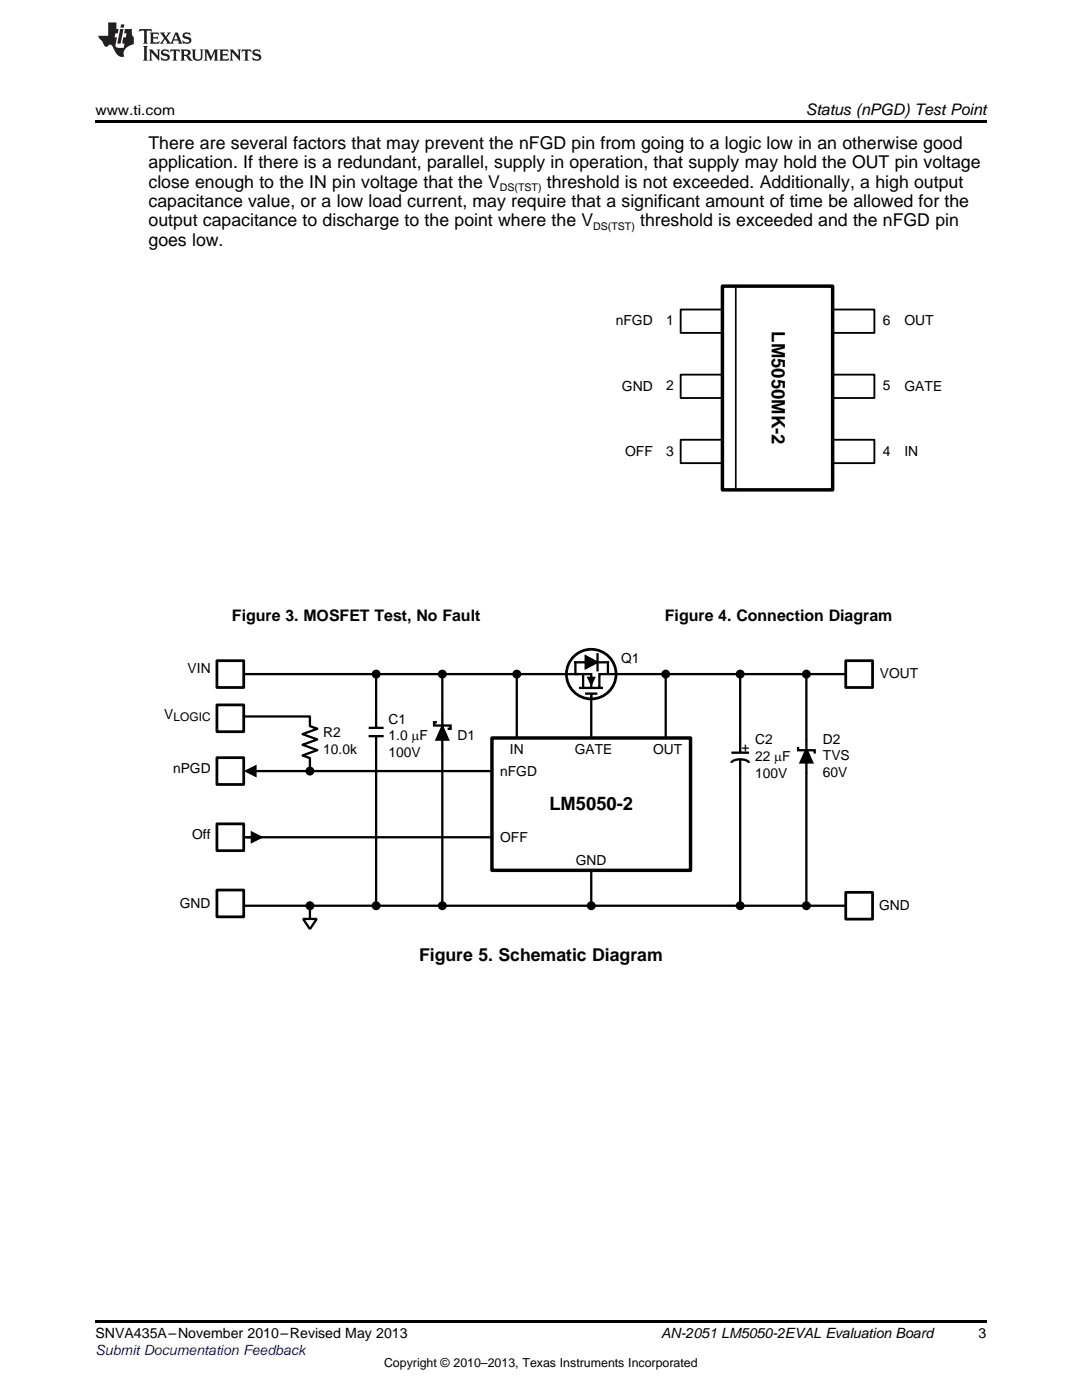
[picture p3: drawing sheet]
<svg xmlns="http://www.w3.org/2000/svg" width="216mm" height="279mm" viewBox="0 0 216 279" stroke-linecap="round" stroke-linejoin="round" font-family="sans-serif">
<path d="M19 263.5h177.8v.6h-177.8z" fill="#000"/>
<path d="M118 138.8v8.9M45.5 167.1h67.5" fill="none" stroke="#000" stroke-width=".46"/>
<path d="M98.2 147.3h39.6v26.4h-39.6z" fill-rule="evenodd" fill="#fff"/>
<path d="M98.2 147.3h39.6v26.4h-39.6z" fill="none" stroke="#000" stroke-width=".69"/>
<path d="M60.5 183.4h2.7l-1.4 2zM61.8 180.8v2.6" fill="none" stroke="#000" stroke-width=".46"/>
<path d="M43.3 164.4h5.3v5.4h-5.3z" fill-rule="evenodd" fill="#fff"/>
<path d="M43.3 164.4h5.3v5.4h-5.3z" fill="none" stroke="#000" stroke-width=".55"/>
<path d="M47 180.8h123.8" fill="none" stroke="#000" stroke-width=".46"/>
<path d="M168.8 178.1h5.3v5.3h-5.3z" fill-rule="evenodd" fill="#fff"/>
<path d="M168.8 178.1h5.3v5.3h-5.3z" fill="none" stroke="#000" stroke-width=".55"/>
<g fill="#000">
<path d="M50 165.8l2.6 1.3-2.6 1.3z"/>
<circle cx="118" cy="180.8" r=".66"/>
</g>
<g fill="none" stroke="#000" stroke-width=".46">
<path d="M49.3 167.1h1"/>
<circle cx="118" cy="180.8" r=".66"/>
</g>
<path d="M43.3 177.6h5.3v5.4h-5.3z" fill-rule="evenodd" fill="#fff"/>
<path d="M43.3 177.6h5.3v5.4h-5.3z" fill="none" stroke="#000" stroke-width=".55"/>
<path d="M121.3 134.5h48.8" fill="none" stroke="#000" stroke-width=".46"/>
<path d="M168.8 131.9h5.3v5.3h-5.3z" fill-rule="evenodd" fill="#fff"/>
<path d="M168.8 131.9h5.3v5.3h-5.3z" fill="none" stroke="#000" stroke-width=".55"/>
<g fill="none" stroke="#000" stroke-width=".46">
<path d="M47 134.5h68.3M103.1 134.2v12.9M132.8 134.5v12.6M118 173.7v6.6"/>
<circle cx="103.1" cy="134.5" r=".66"/>
<circle cx="132.8" cy="134.5" r=".66"/>
</g>
<g fill="#000">
<circle cx="103.1" cy="134.5" r=".66"/>
<circle cx="132.8" cy="134.5" r=".66"/>
</g>
<path d="M43.3 151.2h5.3v5.4h-5.3z" fill-rule="evenodd" fill="#fff"/>
<path d="M43.3 151.2h5.3v5.4h-5.3z" fill="none" stroke="#000" stroke-width=".55"/>
<path d="M43.3 140.7h5.3v5.3h-5.3z" fill-rule="evenodd" fill="#fff"/>
<g fill="none" stroke="#000" stroke-width=".55">
<path d="M43.3 140.7h5.3v5.3h-5.3z"/>
<circle cx="118" cy="134.5" r="5"/>
</g>
<g fill="none" stroke="#000" stroke-width=".46">
<path d="M75 134.1v11.2M88.3 134.1v46.2M114.7 134.5h1.7v2.6M115.5 137.3h4.8M116.4 134.5h1.6v2.8M116.8 138.4h2.4M116.9 131l2.1 1.1-2.1 1.2zM116.9 132.2h-2.1v2.2M117.4 135.3h1.1l-.5 1.2zM118 138.6v.8M118.9 132.1l-2-1v2.2l2-1M119.2 130.6v1.5"/>
<path d="M119.2 132.3v1.5M119.4 132.2h1.9v2.2M121.2 134.5h-1.6v2.6M147.7 134.5v15.7M160.9 134.5v13.2M48.6 143h13.2v1.9l1.5 .5-2.9 1.1 2.9 1.1-2.9 1 2.9 1.1-2.9 1.1 1.4 .5v2.6M50.9 153.9h47.3M73.5 146.9h3.1M73.6 145.3h2.9M75 147.1v33.2M87.2 144.1h-.6v.7h3.3v.7h-.6M88.3 145l1.1 2.6h-2.3z"/>
<path d="M145.9 152.2a2.36 2.36 0 0 1 2.8-.5l.6 .3 .2 .2M145.9 150.2h3.6M147.7 151.5v29.3M159.3 149.1v.6h3.3v.7M160.9 154.3v26.5M160.9 149.5l1.2 2.7h-2.4zM160.9 147.7v6.6"/>
<circle cx="75" cy="134.5" r=".66"/>
<circle cx="88.3" cy="134.5" r=".66"/>
<circle cx="147.7" cy="134.5" r=".66"/>
<circle cx="160.9" cy="134.5" r=".66"/>
<circle cx="61.8" cy="153.9" r=".66"/>
<circle cx="61.8" cy="180.8" r=".66"/>
<circle cx="75" cy="180.8" r=".66"/>
<circle cx="88.3" cy="180.8" r=".66"/>
<circle cx="147.7" cy="180.8" r=".66"/>
<circle cx="160.9" cy="180.8" r=".66"/>
</g>
<g fill="#000">
<path d="M117.4 135.3h1.1l-.5 1.2zM48.6 153.9l2.6-1.3v2.6zM88.3 145l1.1 2.6h-2.3zM160.9 149.5l1.2 2.7h-2.4z"/>
<path d="M116.9 131l2.1 1.1-2.1 1.2z" fill-rule="evenodd"/>
<circle cx="75" cy="134.5" r=".66"/>
<circle cx="88.3" cy="134.5" r=".66"/>
<circle cx="147.7" cy="134.5" r=".66"/>
<circle cx="160.9" cy="134.5" r=".66"/>
<circle cx="61.8" cy="153.9" r=".66"/>
<circle cx="61.8" cy="180.8" r=".66"/>
<circle cx="75" cy="180.8" r=".66"/>
<circle cx="88.3" cy="180.8" r=".66"/>
<circle cx="147.7" cy="180.8" r=".66"/>
<circle cx="160.9" cy="180.8" r=".66"/>
</g>
<path d="M43.3 131.9h5.3v5.3h-5.3z" fill-rule="evenodd" fill="#fff"/>
<path d="M43.3 131.9h5.3v5.3h-5.3z" fill="none" stroke="#000" stroke-width=".55"/>
<path d="M135.8 87.8h38.7v4.6h-38.7z" fill-rule="evenodd" fill="#fff"/>
<path d="M135.8 87.8h38.7v4.6h-38.7z" fill="none" stroke="#000" stroke-width=".37"/>
<path d="M135.8 74.8h38.7v4.6h-38.7z" fill-rule="evenodd" fill="#fff"/>
<path d="M135.8 74.8h38.7v4.6h-38.7z" fill="none" stroke="#000" stroke-width=".37"/>
<path d="M135.8 61.8h38.7v4.6h-38.7z" fill-rule="evenodd" fill="#fff"/>
<path d="M135.8 61.8h38.7v4.6h-38.7z" fill="none" stroke="#000" stroke-width=".37"/>
<path d="M144.2 57.1h21.9v40.7h-21.9z" fill-rule="evenodd" fill="#fff"/>
<path d="M144.2 57.1h21.9v40.7h-21.9z" fill="none" stroke="#000" stroke-width=".69"/>
<path d="M146.8 57.1v40.7" fill="none" stroke="#000" stroke-width=".33"/>
<path d="M19 24h177.8v.6h-177.8z" fill="#000"/>
<g fill="#231f20">
<path d="M27.8 5.8l-.1 .6 .5-.3h.5l.1 .2v2.1l-.3 .3h1l-.2-.3v-2.1v-.2h.6l.4 .3-.1-.6zM29.9 6.5l.2 .4v1.5l-.2 .3h1.8l.1-.5a1.04 1.04 0 0 1-1.2 .1v-.6h.5l.4 .2v-.7l-.4 .2h-.5v-.6h.8l.3 .2-.1-.5zM31.9 6.5l.9 1.1-1 1.1h.9l-.2-.2 .4-.7 .5 .7-.2 .2h1.5l-.2-.2 .1-.4h.9l.2 .4-.2 .2h.9l-.2-.3-.7-1.9h-.5l-.9 2.1-.8-1.1 .8-1h-.8l.2 .3-.4 .5-.4-.6 .2-.2zM35.1 6.9l.4 .9h-.8zM36.6 6.6a.63 .63 0 0 0-.2 .7 .63 .63 0 0 0 .6 .4l.6 .2 .2 .2a.75 .75 0 0 1-.8 .4 .75 .75 0 0 1-.6-.5l.1 .7 .2-.1a1.11 1.11 0 0 0 1.5-.5 1.13 1.13 0 0 0-1.3-.9v-.3a1.04 1.04 0 0 1 1.1 .2l-.1-.6-.2 .1-.5-.1zM28.5 9.2l.3 .3v2.2l-.3 .4h1l-.2-.4v-2.2l.2-.3zM29.7 9.9l.2 .3v1.5l-.2 .4h.7l-.2-.4v-1.3l1.6 1.7v-1.9l.2-.3h-.7l.2 .3v.9l-1.1-1.2zM32.3 10a.62 .62 0 0 0-.2 .7 .62 .62 0 0 0 .6 .4l.6 .2 .2 .2a.76 .76 0 0 1-.8 .4 .76 .76 0 0 1-.6-.5l.1 .7 .2-.1a1.11 1.11 0 0 0 1.5-.6 1.13 1.13 0 0 0-1.3-.8v-.3a1.04 1.04 0 0 1 1.1 .1l-.1-.5-.2 .1-.5-.2zM34 9.9l-.1 .6a.61 .61 0 0 1 .7-.3l.1 1.5-.3 .4h1l-.3-.4 .1-1.5a.63 .63 0 0 1 .7 .3l-.1-.6zM36 9.9l.2 .3v1.5l-.2 .4h.9l-.2-.2v-.7l.6 .2a.76 .76 0 0 0 1.1 .6l-1-.9a.58 .58 0 0 0 .6-.6 .58 .58 0 0 0-.5-.6zM36.7 10.2l.1-.1a.45 .45 0 0 1 .6 .1 .45 .45 0 0 1 .1 .5l-.8 .2zM38.2 9.9l.2 .2a2.17 2.17 0 0 0 .4 1.9 .99 .99 0 0 0 1.6-.7v-1.1l.2-.3h-.7l.1 .2a1.92 1.92 0 0 1-.1 1.7 .6 .6 0 0 1-1-.5v-1.1l.2-.3zM40.7 9.9l.2 .3v1.5l-.2 .4h.7l-.2-.4v-1.4l.8 1.8 .9-1.8v1.4l-.2 .4h.9l-.3-.4v-1.5l.3-.3h-.8l-.6 1.4-.7-1.4zM43.7 9.9l.3 .3v1.5l-.3 .4h1.9l.1-.6a1.04 1.04 0 0 1-1.3 .2v-.6h.6l.4 .1v-.6l-.4 .2h-.6l.1-.6h.7l.4 .2-.1-.5zM45.8 9.9l.2 .3v1.5l-.2 .4h.8l-.3-.4v-1.3l1.6 1.7v-1.9l.2-.3h-.7l.2 .3v.9l-1.1-1.2zM48.3 9.9l-.1 .6a.61 .61 0 0 1 .7-.3v1.5l-.2 .4h.9l-.2-.4v-1.5a.63 .63 0 0 1 .8 .3l-.1-.6zM50.6 10a.62 .62 0 0 0-.2 .7 .62 .62 0 0 0 .6 .4l.6 .2 .1 .2a.76 .76 0 0 1-.7 .4 .76 .76 0 0 1-.6-.5l.1 .7 .1-.1a1.11 1.11 0 0 0 1.5-.6 1.13 1.13 0 0 0-1.2-.8l-.1-.3a1.04 1.04 0 0 1 1.2 .1l-.2-.5-.1 .1-.5-.2z"/>
<path d="M21.6 4.5v2.6h-2l.1 .4 .8 .9a.91 .91 0 0 0 .9 .9 .56 .56 0 0 1 .5-.4 .56 .56 0 0 1 .5 .3l.4 .8a1.53 1.53 0 0 0 2 1.3 1.54 1.54 0 0 1 1-2.1l.9-.4-.1-1.4a1.52 1.52 0 0 1-.3-1.6h-1.4l-.1 .9h.5l-.2 .8h-.5l-.2 .9v.2l.4 .1-.1 .9a1.93 1.93 0 0 1-1.6-.3l.2-1.8h-.4l.1-.8h.5l.2-.9h-.5v-1.3zM24 5.8l-.6 2.9h.7l.5-2.9zM24.2 4.9l-.2 .6h.7l.1-.6z"/>
</g>
<g font-size="3.7">
<text x="154" y="66.1" transform="rotate(90 154 66.1)">LM5050MK-2</text>
<text x="109.6" y="161.7">LM5050-2</text>
</g>
<g font-size="3.5">
<text x="29.6" y="29.7">There are several factors that may prevent the nFGD pin from going to a logic low in an otherwise good</text>
<text x="29.6" y="33.5">application. If there is a redundant, parallel, supply in operation, that supply may hold the OUT pin voltage</text>
<text x="29.6" y="37.4">close enough to the IN pin voltage that the V</text>
<text x="29.6" y="41.3">capacitance value, or a low load current, may require that a significant amount of time be allowed for the</text>
<text x="109.1" y="37.4">threshold is not exceeded. Additionally, a high output</text>
<text x="29.6" y="45.2">output capacitance to discharge to the point where the V</text>
<text x="127.7" y="45.2">threshold is exceeded and the nFGD pin</text>
<text x="29.6" y="49.1">goes low.</text>
<text x="83.6" y="191.8">Figure 5. Schematic Diagram</text>
</g>
<g font-size="3.2">
<text x="160.8" y="23">Status (nPGD) Test Point</text>
<text x="46.3" y="123.9">Figure 3. MOSFET Test, No Fault</text>
<text x="132.7" y="123.9">Figure 4. Connection Diagram</text>
</g>
<g font-size="2.8">
<text x="19" y="23">www.ti.com</text>
<text x="122.9" y="64.9">nFGD</text>
<text x="132.9" y="64.9">1</text>
<text x="176.1" y="64.9">6</text>
<text x="180.5" y="64.9">OUT</text>
<text x="124.1" y="78">GND</text>
<text x="132.9" y="77.9">2</text>
<text x="176.1" y="77.9">5</text>
<text x="180.5" y="78">GATE</text>
<text x="124.7" y="90.9">OFF</text>
<text x="132.9" y="90.9">3</text>
<text x="176.1" y="90.9">4</text>
<text x="180.5" y="90.9">IN</text>
<text x="37.4" y="134.2">VIN</text>
<text x="123.9" y="132.3">Q1</text>
<text x="175.6" y="135.4">VOUT</text>
<text x="32.8" y="143.4">V</text>
<text x="64.5" y="147.1">R2</text>
<text x="77.5" y="144.4">C1</text>
<text x="77.5" y="147.8">1.0 PF</text>
<text x="91.3" y="147.6">D1</text>
<text x="150.7" y="148.6">C2</text>
<text x="164.2" y="148.4">D2</text>
<text x="34.5" y="154.3">nPGD</text>
<text x="64.5" y="150.4">10.0k</text>
<text x="77.5" y="151.1">100V</text>
<text x="99.8" y="154.8">nFGD</text>
<text x="101.7" y="150.5">IN</text>
<text x="114.7" y="150.5">GATE</text>
<text x="130.3" y="150.4">OUT</text>
<text x="147.9" y="150.1">+</text>
<text x="150.7" y="151.9">22 PF</text>
<text x="150.7" y="155.2">100V</text>
<text x="164.2" y="151.7">TVS</text>
<text x="164.2" y="155">60V</text>
<text x="38.4" y="167.5">Off</text>
<text x="99.8" y="168.1">OFF</text>
<text x="114.9" y="172.5">GND</text>
<text x="35.9" y="181.1">GND</text>
<text x="175.4" y="181.6">GND</text>
<text x="19" y="267.1">SNVA435A–November 2010–Revised May 2013</text>
<text x="131.9" y="267.1">AN-2051 LM5050-2EVAL Evaluation Board</text>
<text x="195.3" y="267">3</text>
</g>
<text font-size="2.8" fill="#00f" x="19" y="270.4">Submit Documentation Feedback</text>
<text font-size="2.5" x="76.6" y="272.7">Copyright © 2010–2013, Texas Instruments Incorporated</text>
<text font-size="2.4" x="34.6" y="143.9">LOGIC</text>
<g font-size="2.1">
<text x="99.7" y="38.1">DS(TST)</text>
<text x="118.4" y="45.9">DS(TST)</text>
</g>
</svg>
